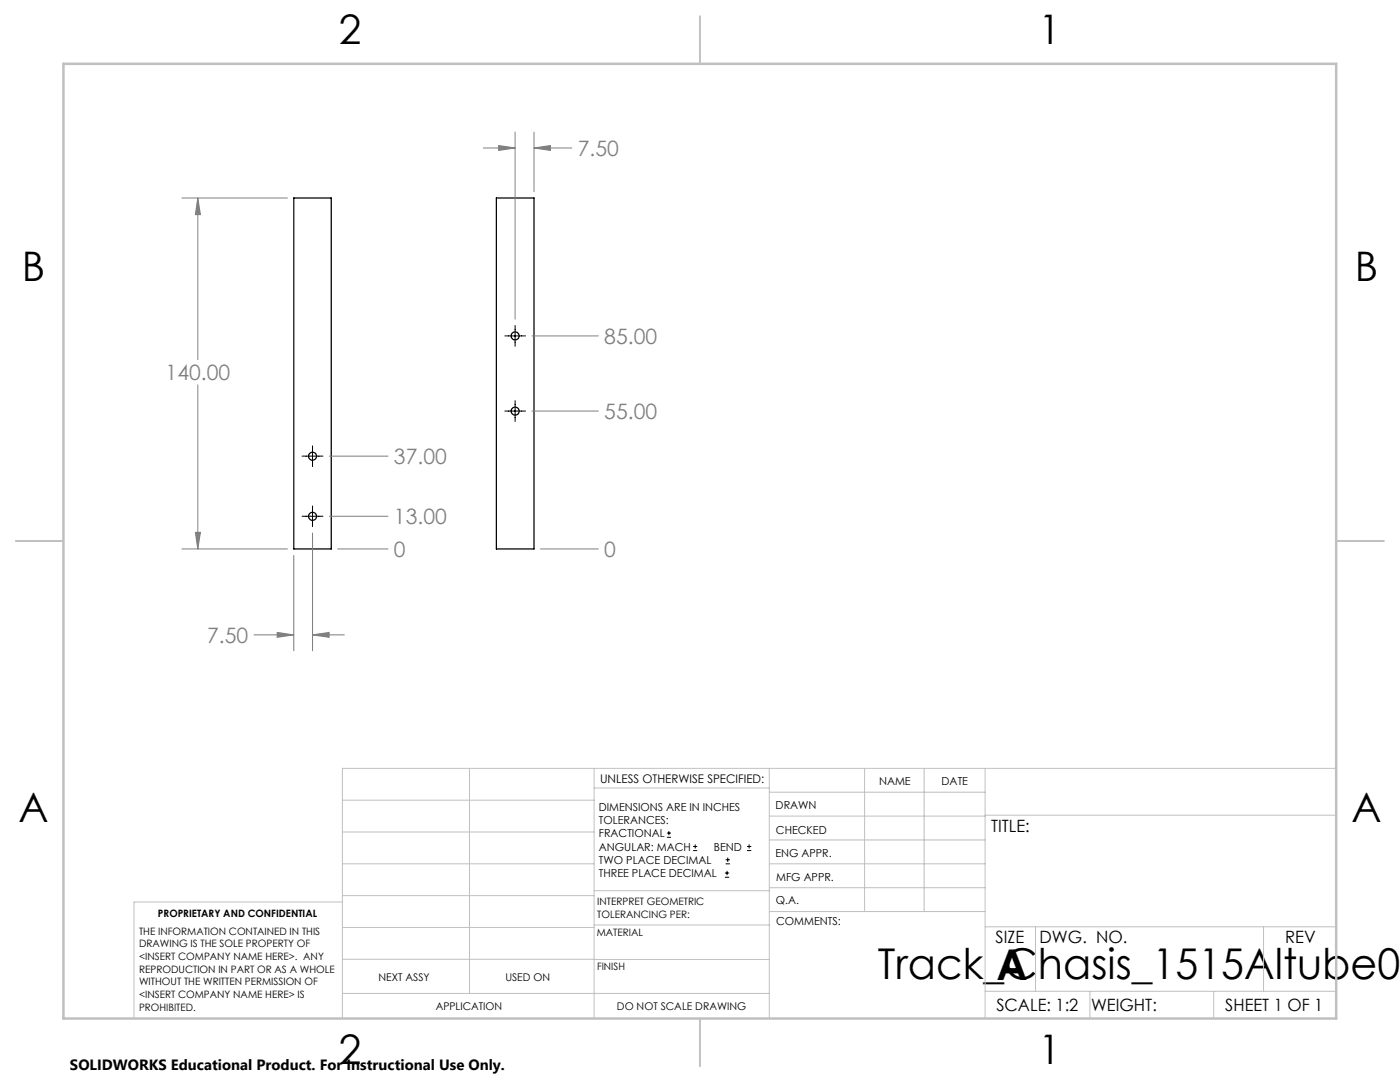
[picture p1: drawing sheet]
<svg xmlns="http://www.w3.org/2000/svg" width="279mm" height="216mm" viewBox="0 0 279 216" stroke-linecap="round" stroke-linejoin="round" font-family="sans-serif">
<g fill="none" stroke="#000" stroke-width=".25">
<path d="M58.6 39.5h7.5v70h-7.5zM99.1 39.5h7.5v70h-7.5z"/>
<circle cx="102.8" cy="67" r=".8"/>
<circle cx="62.4" cy="91" r=".8"/>
<circle cx="102.8" cy="82" r=".8"/>
<circle cx="62.4" cy="103" r=".8"/>
</g>
<g fill="none" stroke="#000" stroke-width=".2">
<path d="M100.8 67h4.1M102.8 64.9v4.2M102.8 79.9v4.2M60.3 91h4.2M62.4 89v4.1M100.8 82h4.1M60.3 103h4.2M62.4 101v4.1M133.1 167.1h.8M133.1 166.2h.8M133.5 165.8v.9M138.3 169.7h.8"/>
<path d="M138.3 168.9h.8M138.7 168.5v.8M144.7 175h.8M144.7 174.2h.8M144.8 172.4h.9M144.8 171.6h.9M145.1 173.8v.8M145.2 171.1v.9M149.1 169.7h.8M149.1 168.9h.8M149.5 168.5v.8"/>
</g>
<g fill="none" stroke="#808080" stroke-width=".2">
<path d="M36.3 39.5h21.1M39.5 39.5l.5 3.3h-1zM39.5 39.5v32.3M96.4 29.5h6.4M99.5 29l3.3 .5-3.3 .5zM102.8 26.4v37.3M106.6 29.5l3.3-.5v1zM106.6 26.4v11.8M106.6 29.5h7.5M39.5 76.8v32.7M106.2 67h13.2M65.7 91h11.7"/>
<path d="M106.2 82h13.2M36.3 109.5h21.1M39 106.2h1l-.5 3.3zM58.6 110.8v19.1M62.4 106.4v23.5M65.7 103h11.7M67.4 109.5h10M107.8 109.5h11.6M50.7 126.7h7.9M55.3 126.2l3.3 .5-3.3 .5zM62.4 126.7l3.3-.5v1zM62.4 126.7h6.3"/>
</g>
<g fill="none" stroke="#c0c0c0" stroke-width=".2">
<path d="M68.3 159.7h50.3M93.7 153.3v44.9M118.6 153.3v49.9M118.6 157.2h34.9M153.5 153.3v49.9M153.5 158.1h43.1M172.5 153.3v28.6M184.4 153.3v28.6M196.6 153.3v49.9M266.7 153.3h-198.4v49.9M68.3 178.7h50.3M68.3 172.4h50.3"/>
<path d="M68.3 166h50.3M68.3 180h-41.6v23.2M118.6 177.7h35M153.5 167.6h43.1M153.5 162.8h43.1M153.5 172.4h43.1M153.5 177.1h43.1M196.6 162.7h70.1M68.3 198.2h85.2M68.3 191.4l85.2 .1M68.3 185.1h50.3M118.6 184.6h35"/>
<path d="M153.6 181.9h43M196.6 197.8h70.1M196.6 184.9h70.1M206.7 184.9v12.9M217.5 197.8v5.4M242.2 197.8v5.4M252.2 184.9v12.9"/>
</g>
<path d="M139.7 3.2v9.5M3.1 107.9h9.6M266.7 107.9h9.5M139.7 203.2v9.6" fill="none" stroke="#c0c0c0" stroke-width=".25"/>
<path d="M12.7 12.7h254v190.5h-254z" fill="none" stroke="#c0c0c0" stroke-width=".5"/>
<path d="M39.5 39.5l.5 3.3h-1zM39 106.2h1l-.5 3.3zM62.4 126.7l3.3-.5v1zM55.3 126.2l3.3 .5-3.3 .5zM99.5 29l3.3 .5-3.3 .5zM106.6 29.5l3.3-.5v1z" fill="#808080"/>
<g font-size="8.5">
<text x="175.2" y="195.4">Track_Chasis_1515Altube04</text>
<text x="198.9" y="195.5">A</text>
</g>
<g font-size="8.1">
<text x="67.6" y="8.9">2</text>
<text x="207.3" y="8.9">1</text>
<text x="4.4" y="56.1">B</text>
<text x="270.4" y="56.1">B</text>
<text x="3.7" y="164.1">A</text>
<text x="269.7" y="164.1">A</text>
<text x="67.6" y="212.4">2</text>
<text x="207.3" y="212.4">1</text>
</g>
<g font-size="4.2" fill="#808080">
<text x="115.3" y="31.1">7.50</text>
<text x="120.6" y="68.6">85.00</text>
<text x="33.1" y="75.9">140.00</text>
<text x="120.6" y="83.6">55.00</text>
<text x="78.6" y="92.6">37.00</text>
<text x="78.6" y="104.6">13.00</text>
<text x="78.6" y="111.1">0</text>
<text x="120.6" y="111.1">0</text>
<text x="41.3" y="128.3">7.50</text>
</g>
<g font-size="3.4">
<text x="197.8" y="166">TITLE:</text>
<text x="198.7" y="188.1">SIZE</text>
<text x="207.5" y="188.1">DWG. NO.</text>
<text x="256.5" y="188.2">REV</text>
<text x="198.8" y="201.7">SCALE: 1:2</text>
<text x="217.7" y="201.8">WEIGHT:</text>
<text x="244.5" y="201.7">SHEET 1 OF 1</text>
</g>
<text font-size="3" x="14" y="213.5">SOLIDWORKS Educational Product. For Instructional Use Only.</text>
<text font-size="2.4" x="119.8" y="156.2">UNLESS OTHERWISE SPECIFIED:</text>
<g font-size="2.2">
<text x="119.5" y="161.8">DIMENSIONS ARE IN INCHES</text>
<text x="154.8" y="161.4">DRAWN</text>
<text x="175.4" y="156.6">NAME</text>
<text x="187.9" y="156.7">DATE</text>
<text x="119.5" y="164.4">TOLERANCES:</text>
<text x="119.5" y="167.1">FRACTIONAL</text>
<text x="154.9" y="166.3">CHECKED</text>
<text x="119.5" y="169.7">ANGULAR: MACH</text>
<text x="119.5" y="172.4">TWO PLACE DECIMAL</text>
<text x="142.5" y="169.7">BEND</text>
<text x="154.8" y="171">ENG APPR.</text>
<text x="119.5" y="175">THREE PLACE DECIMAL</text>
<text x="154.9" y="175.7">MFG APPR.</text>
<text x="154.9" y="180.4">Q.A.</text>
<text x="154.9" y="184.6">COMMENTS:</text>
</g>
<g font-size="2.1">
<text x="75.5" y="195.7">NEXT ASSY</text>
<text x="100.9" y="195.7">USED ON</text>
<text x="86.9" y="201.5">APPLICATION</text>
<text x="123.1" y="201.6">DO NOT SCALE DRAWING</text>
</g>
<g font-size="2">
<text x="31.5" y="182.9">PROPRIETARY AND CONFIDENTIAL</text>
<text x="119.2" y="180.6">INTERPRET GEOMETRIC</text>
<text x="119.2" y="183.1">TOLERANCING PER:</text>
<text x="27.8" y="186.5">THE INFORMATION CONTAINED IN THIS</text>
<text x="27.8" y="189">DRAWING IS THE SOLE PROPERTY OF</text>
<text x="27.8" y="191.6">&lt;INSERT COMPANY NAME HERE&gt;. ANY</text>
<text x="119.1" y="186.7">MATERIAL</text>
<text x="27.8" y="194.1">REPRODUCTION IN PART OR AS A WHOLE</text>
<text x="27.8" y="196.6">WITHOUT THE WRITTEN PERMISSION OF</text>
<text x="119.1" y="193.5">FINISH</text>
<text x="27.8" y="199.1">&lt;INSERT COMPANY NAME HERE&gt; IS</text>
<text x="27.8" y="201.7">PROHIBITED.</text>
</g>
</svg>
